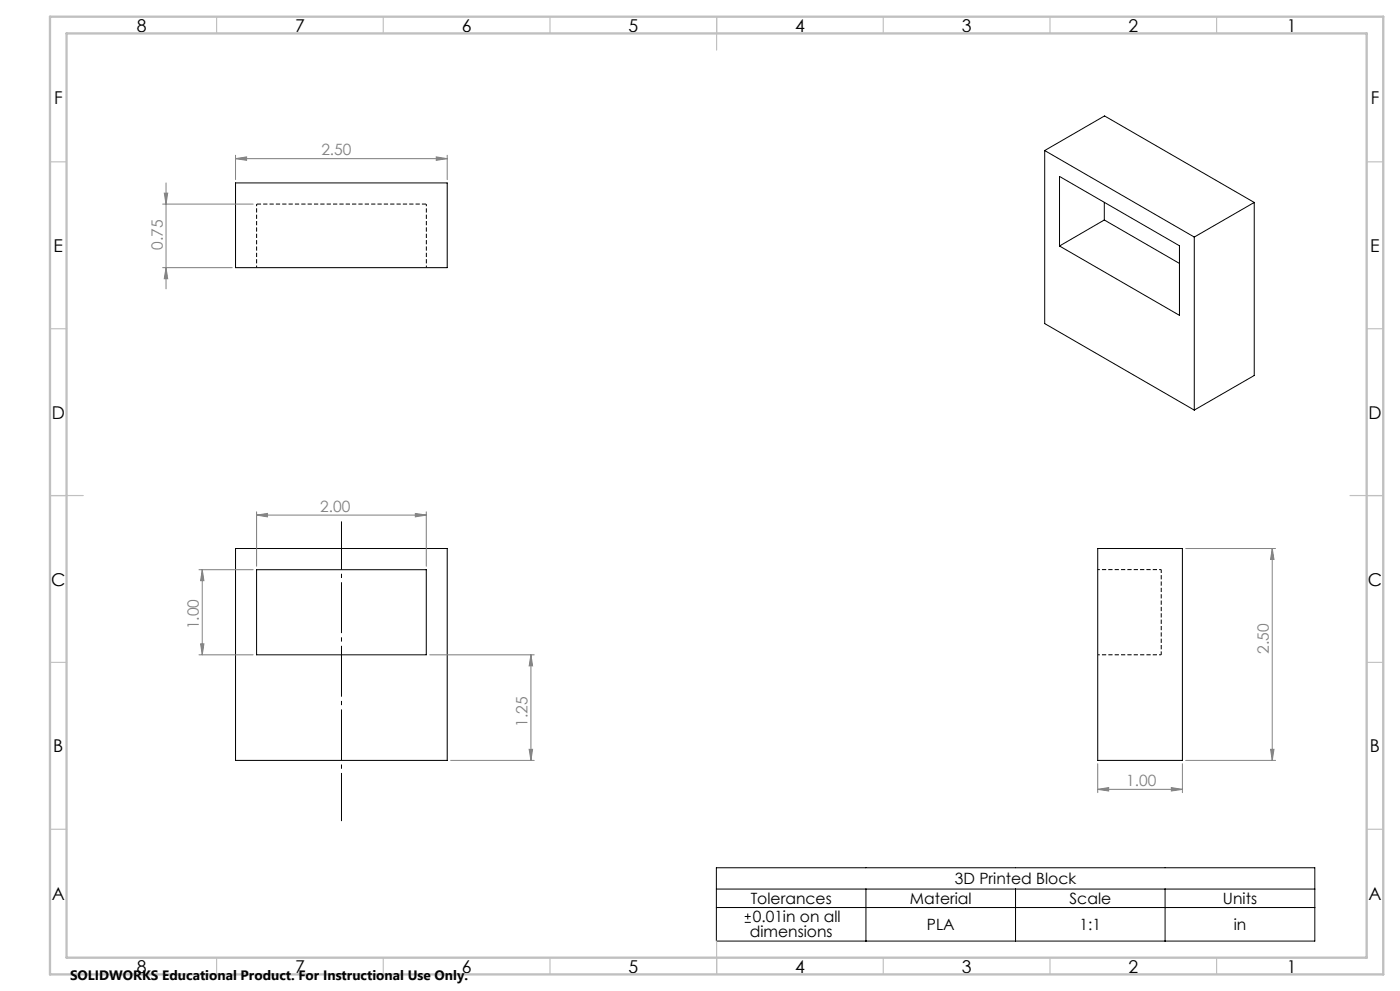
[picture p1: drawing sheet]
<svg xmlns="http://www.w3.org/2000/svg" width="420mm" height="297mm" viewBox="0 0 420 297" stroke-linecap="round" stroke-linejoin="round" font-family="sans-serif">
<g fill="none" stroke="#000" stroke-width=".3">
<path d="M70.7 54.8h63.5v25.4h-63.5zM313.4 45.1l44.9 25.9M313.4 45.1v51.9l44.9 25.9M313.4 45.1l18-10.4 44.9 26M317.9 52.9l35.9 20.8v20.8l-35.9-20.8zM331.3 65.9l22.5 13M331.3 60.6v5.3M331.3 65.9l-13.4 7.8M358.3 71v51.9M376.3 60.7v51.8l-18 10.4M376.3 60.7l-18 10.3M70.7 164.4h63.5v63.5h-63.5z"/>
<path d="M77 170.7h50.9v25.5h-50.9zM329.3 164.4h25.4v63.5h-25.4zM214.9 260.1h179.5v21.9h-179.5zM214.9 266.4h179.5M214.9 272h179.5M223.4 276.4h1.8M223.4 274.7h1.8M224.3 273.8v1.8M259.8 266.4v15.6M304.7 266.4v15.6M349.5 266.4v15.6"/>
</g>
<path d="M77 80.2v-19M127.9 80.2v-19M329.3 170.7h19.1M329.3 196.2h19.1" fill="none" stroke="#000" stroke-width=".3" stroke-dasharray="1.3 .6" stroke-dashoffset=".6" stroke-linecap="butt"/>
<path d="M77 61.2h50.9" fill="none" stroke="#000" stroke-width=".3" stroke-dasharray="1.3 .6" stroke-dashoffset="-.1" stroke-linecap="butt"/>
<path d="M348.4 170.7v25.5" fill="none" stroke="#000" stroke-width=".3" stroke-dasharray="1.3 .6" stroke-dashoffset=".3" stroke-linecap="butt"/>
<g fill="none" stroke="#808080" stroke-width=".3">
<path d="M49.3 57.9h1l-.5 3.3zM49.8 54.8v31.8M70.7 47.6l3.3-.6v1zM70.7 46.5v7.3M70.7 47.6h63.5M130.9 47l3.3 .6-3.3 .4zM134.2 46.5v7.3M48.8 61.2h27.2M48.8 80.2h20.9M49.8 80.2l.5 3.3h-1zM77 154.4l3.3-.5v1zM77 153.4v16.3"/>
<path d="M77 154.4h50.9M124.6 153.9l3.3 .5-3.3 .5zM127.9 153.4v16.3M59.7 170.7h16.3M60.7 170.7l.5 3.3h-1zM60.7 170.7v25.5M355.7 164.4h27M381.7 164.4l.5 3.3h-1zM381.7 164.4v63.5M59.7 196.2h16.3M60.2 193h1l-.5 3.2zM128.9 196.2h31.4"/>
<path d="M159.3 196.2l.5 3.4h-1.1zM159.3 196.2v31.7M135.2 227.9h25.1M158.7 224.6h1.1l-.5 3.3zM329.3 236.6l3.3-.6v1.1zM329.3 228.9v8.7M329.3 236.6h25.4M351.4 236l3.3 .6-3.3 .5zM354.7 228.9v8.7M355.7 227.9h27M381.2 224.6h1l-.5 3.3z"/>
</g>
<path d="M102.4 246.1v-89.8" fill="none" stroke="#000" stroke-width=".3" stroke-dasharray="15.2 1.3 1.3 1.3" stroke-dashoffset=".8" stroke-linecap="butt"/>
<g fill="none" stroke="#c0c0c0" stroke-width=".35">
<path d="M65 5v5M115 5v5M165 5v5M215 5v10M265 5v5M315 5v5M365 5v5M15 48.5h5M410 48.5h5M15 98.5h5M410 98.5h5M15 148.5h10"/>
<path d="M405 148.5h10M15 198.5h5M410 198.5h5M15 248.5h5M410 248.5h5M65 287v5M115 287v5M165 287v5M215 282v10M265 287v5M315 287v5M365 287v5"/>
</g>
<path d="M15 5h400v287h-400zM20 10h390v277h-390z" fill="none" stroke="#c0c0c0" stroke-width=".7"/>
<g fill="#808080">
<path d="M124.6 153.9l3.3 .5-3.3 .5zM77 154.4l3.3-.5v1zM130.9 47l3.3 .6-3.3 .4zM70.7 47.6l3.3-.6v1z"/>
<path d="M329.3 236.6l3.3-.6v1.1zM351.4 236l3.3 .6-3.3 .5z"/>
<path d="M381.2 224.6h1l-.5 3.3zM381.7 164.4l.5 3.3h-1z"/>
<path d="M158.7 224.6h1.1l-.5 3.3zM159.3 196.2l.5 3.4h-1.1zM49.8 80.2l.5 3.3h-1zM49.3 57.9h1l-.5 3.3z"/>
<path d="M60.7 170.7l.5 3.3h-1zM60.2 193h1l-.5 3.2z"/>
</g>
<g font-size="5.3">
<text x="41" y="9.5">8</text>
<text x="88.5" y="9.5">7</text>
<text x="138.5" y="9.5">6</text>
<text x="188.5" y="9.5">5</text>
<text x="238.5" y="9.5">4</text>
<text x="288.5" y="9.5">3</text>
<text x="338.5" y="9.5">2</text>
<text x="386" y="9.5">1</text>
<text x="16.2" y="31.2">F</text>
<text x="411.2" y="31.2">F</text>
<text x="16.1" y="75.5">E</text>
<text x="411.1" y="75.5">E</text>
<text x="15.5" y="125.5">D</text>
<text x="410.5" y="125.5">D</text>
<text x="15.4" y="175.5">C</text>
<text x="410.4" y="175.5">C</text>
<text x="16" y="225.5">B</text>
<text x="411" y="225.5">B</text>
<text x="15.5" y="269.7">A</text>
<text x="410.5" y="269.7">A</text>
<text x="41" y="291.5">8</text>
<text x="88.5" y="291.5">7</text>
<text x="138.5" y="291.5">6</text>
<text x="188.5" y="291.5">5</text>
<text x="238.5" y="291.5">4</text>
<text x="288.5" y="291.5">3</text>
<text x="338.5" y="291.5">2</text>
<text x="386" y="291.5">1</text>
</g>
<g font-size="4.7" fill="#808080">
<text x="96.4" y="46.5">2.50</text>
<text x="48.8" y="74.8" transform="rotate(-90 48.8 74.8)">0.75</text>
<text x="96" y="153.3">2.00</text>
<text x="59.7" y="188.6" transform="rotate(-90 59.7 188.6)">1.00</text>
<text x="380.7" y="196" transform="rotate(-90 380.7 196)">2.50</text>
<text x="158.3" y="217.9" transform="rotate(-90 158.3 217.9)">1.25</text>
<text x="337.9" y="235.5">1.00</text>
</g>
<g font-size="4.7">
<text x="286.5" y="264.9">3D Printed Block</text>
<text x="225.2" y="270.9">Tolerances</text>
<text x="273" y="270.9">Material</text>
<text x="320.9" y="270.9">Scale</text>
<text x="366.9" y="270.9">Units</text>
<text x="224.9" y="280.9">dimensions</text>
<text x="225.8" y="276.4">0.01in on all</text>
<text x="278.1" y="278.7">PLA</text>
<text x="323.9" y="278.7">1:1</text>
<text x="370.1" y="278.7">in</text>
</g>
<text font-size="4.1" x="21" y="293.7">SOLIDWORKS Educational Product. For Instructional Use Only.</text>
</svg>
